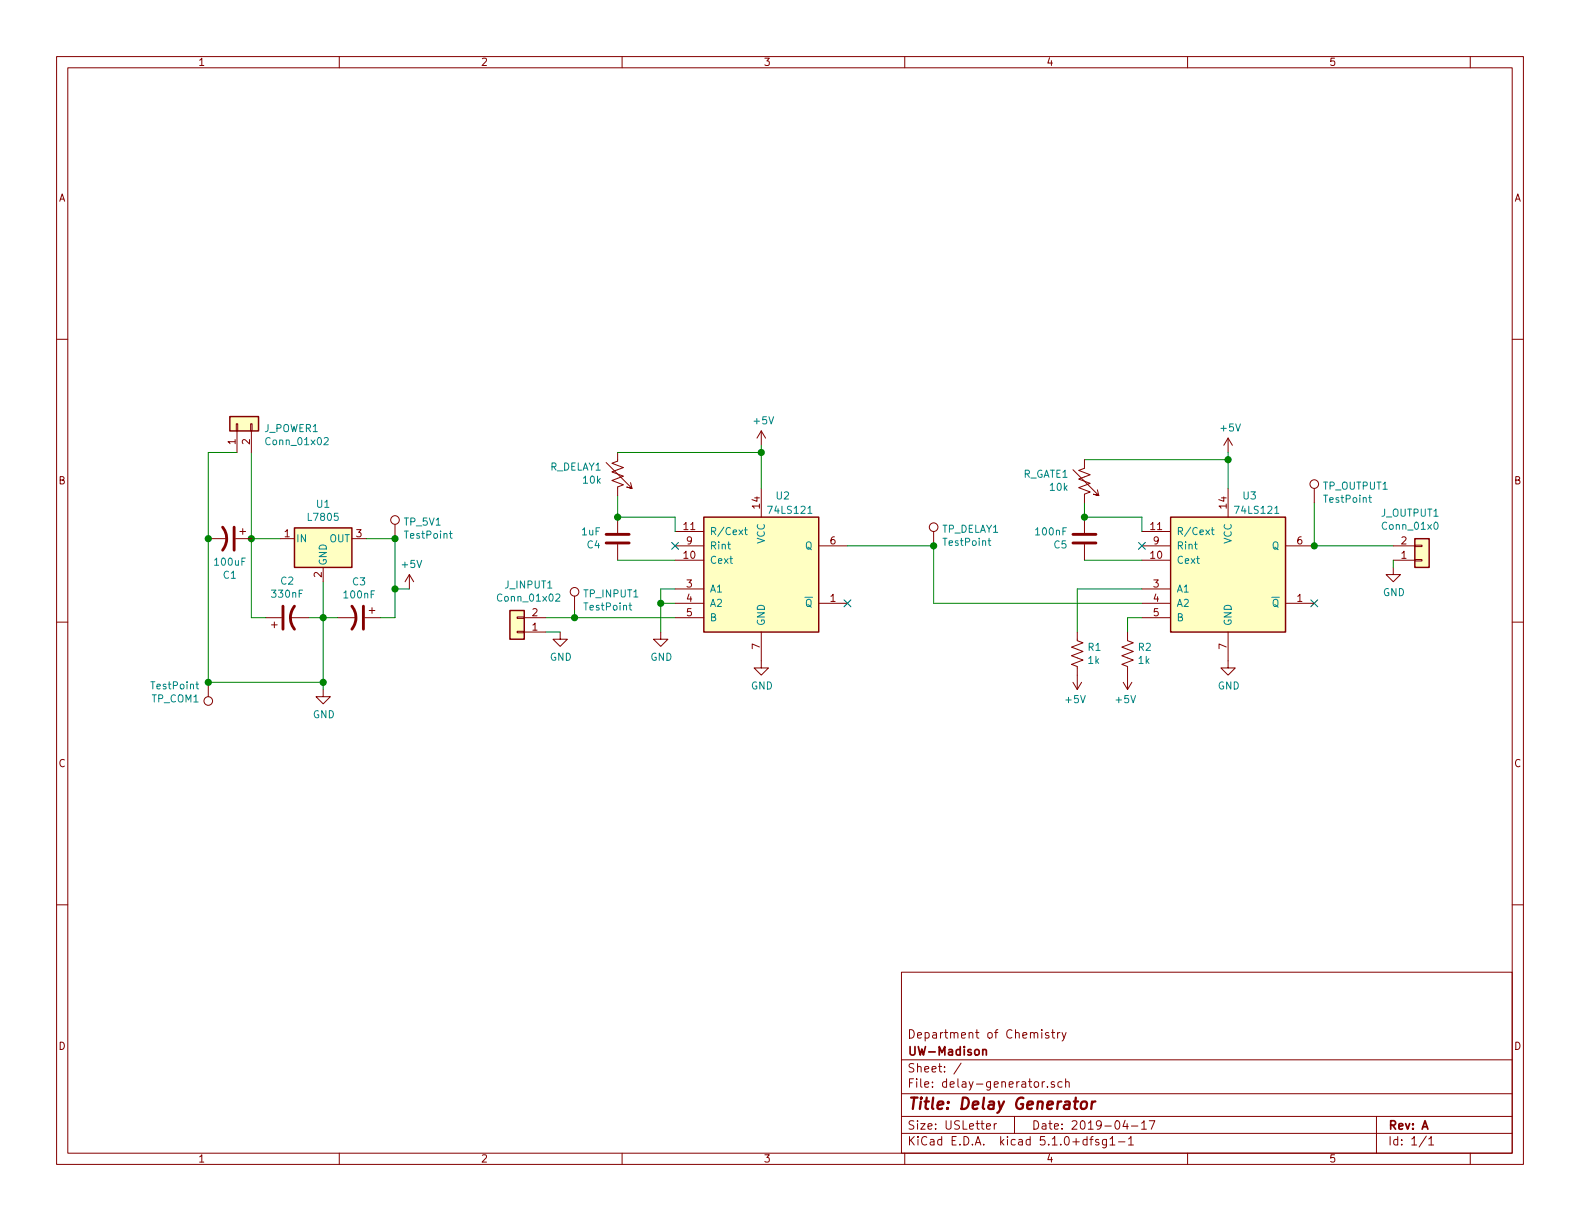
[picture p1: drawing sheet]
<svg xmlns="http://www.w3.org/2000/svg" width="279mm" height="216mm" viewBox="0 0 279 216" stroke-linecap="round" stroke-linejoin="round" font-family="sans-serif">
<g fill="none" stroke="#840000" stroke-width=".18">
<path d="M10 10h259.4v195.9h-259.4zM12 12h255.4v191.9h-255.4zM60 10v2M110 10v2M160 10v2M210 10v2M260 10v2M10 60h2M267.4 60h2M41.8 74.9h.2v1.3h-.2zM41.9 76.2v3.8M44.3 74.9h.3v1.3h-.3z"/>
<path d="M44.4 76.2v3.8M134.6 76.2v2.5M134.6 76.2l-.7 1.3M134.6 76.2l.8 1.3M217.2 77.5v2.5M217.2 77.5l-.8 1.2M217.2 77.5l.7 1.2M36.8 95.3h3.3M41.7 95.3h2.7M42.4 94h1M42.9 93.5v1M49.5 95.3h2.6"/>
<path d="M62.2 95.3h2.6M69.8 92.7v2.6M107.2 81.8l4.6 4.6-1.1-.3 1.1 .3-.3-1.1M109.2 80v1.5l-1 .4 2 .8-2 .7 2 .8-2 .8 2 .7-1 .4v1.5M109.2 91.4v2.8M109.2 96.3v2.8M119.4 99.1h5.1M119.4 94h5.1M119.4 96.5h5.1M134.6 86.4v5M144.8 96.5h5.1M165.1 94v2.5"/>
<path d="M189.7 83.1l4.6 4.5-1-.2 1 .2-.2-1M191.8 81.3v1.5l-1 .4 2 .7-2 .8 2 .8-2 .7 2 .8-1 .4v1.5M191.8 91.4v2.8M191.8 96.3v2.8M201.9 99.1h5.1M201.9 94h5.1M201.9 96.5h5.1M217.2 86.4v5M227.3 96.5h5.1M232.4 86.4v2.5M246.4 99.1h3.8M246.4 96.5h3.8"/>
<path d="M250.2 96.4h1.3v.2h-1.3zM250.2 98.9h1.3v.3h-1.3zM10 110h2M47 109.2h2.8M48 110.5h1M48.5 110v1M51.3 109.2h3.3M57.1 100.3v2.6M59.7 109.2h3.3M64.5 109.2h2.8M65.3 108h1M65.8 107.4v1.1"/>
<path d="M72.4 101.6l-.8 1.3M72.4 101.6v2.5M72.4 101.6l.8 1.3M91.4 109.1h1.3v.2h-1.3zM91.4 111.6h1.3v.3h-1.3zM92.7 109.2h3.8M92.7 111.8h3.8M99.1 111.8v1.2h1.2l-1.2 1.3-1.3-1.3h1.3M101.6 105.4v2.6M116.8 111.8v1.2h1.3l-1.3 1.3-1.2-1.3h1.2M119.4 109.2h5.1M119.4 106.7h5.1"/>
<path d="M119.4 104.1h5.1M134.6 111.8v6.3h1.3l-1.3 1.3-1.3-1.3h1.3M144.8 106.7h5.1M190.5 111.8v1.5l1 .4-2 .7 2 .8-2 .8 2 .7-2 .8 1 .4v4M199.4 111.8v1.5l1 .4-2 .7 2 .8-2 .8 2 .7-2 .8 1 .4v4M201.9 109.2h5.1M201.9 106.7h5.1M201.9 104.1h5.1M217.2 111.8v6.3h1.2l-1.2 1.3-1.3-1.3h1.3M227.3 106.7h5.1M246.4 100.3v1.3h1.2l-1.2 1.3-1.3-1.3h1.3M267.4 110h2"/>
<path d="M36.8 120.7v2.5M57.1 121.9v1.3h1.3l-1.3 1.3-1.2-1.3h1.2M189.7 120.7l.8 1.2M191.3 120.7l-.8 1.2M198.6 120.7l.8 1.2M200.2 120.7l-.8 1.2M10 160h2M267.4 160h2M159.4 171.9h108v32h-108zM159.4 197.4h108M159.4 193.4h108M159.4 187.4h108"/>
<path d="M170 188l-1.3 1.9M174.4 199.2l.8-.2-.1-.2-.4-.1-.3 .2 .1 .7h.6M175.8 198.7v1M176.2 198.7l-.3 .1-.1 .2M179.4 197.4v3M184.3 191.3v1M184.7 191.3l-.4 .2M185.2 192.1v.2M185.4 182.7a.37 .37 0 0 0-.5 .1v.2l.5 .1 .1 .2-.2 .3-.4-.1M186 182.6h.5M186.2 182.1v1.3l.3 .2M186.4 191.3h-.3l-.2 .2 .1 .2 .4 .1v.4h-.5"/>
<path d="M187 182.6v1M187.5 182.6l-.4 .1-.1 .2M187.8 191.3h-.4l-.3 .2v.6l.3 .2 .4-.1M187.8 182.6l.4 1M188.4 191.4l.2-.1h.4l.1 1M188.4 190.8v1.5M188.5 182.6l-.5 1.3-.2 .2M199 198.1l-.4 1.1h.9M199.3 198.7v1M200.1 199.1h1.1M201.9 198.6l.4-.4v1.5M201.9 199.7h.8"/>
<path d="M203.2 198.2h1l-.6 1.5M243.4 197.4v6.5M60 203.9v2M110 203.9v2M159.4 200.4h108M160 203.9v2M192.7 201.5h.6M193.3 201l-.4 .2v1.3M194.3 201.5h-.4l-.2 .2 .1 .2 .5 .1v.4h-.6M195.7 201.5v1.2l-.3 .3-.4-.1M195.7 201.5h-.5l-.3 .3 .1 .5 .2 .2 .5-.1M196.3 201.4l.4-.4v1.5"/>
<path d="M196.3 202.5h.9M197.8 201.9h1.1M199.6 201.4l.4-.4v1.5M199.6 202.5h.8M210 203.9v2M252.2 200.9l-1.2 1.9M252.7 201.4l.4-.4v1.5M252.7 202.5h.8M260 203.9v2"/>
<circle cx="69.8" cy="91.9" r=".76"/>
<circle cx="165.1" cy="93.2" r=".76"/>
<circle cx="232.4" cy="85.6" r=".76"/>
<circle cx="101.6" cy="104.6" r=".76"/>
<circle cx="36.8" cy="124" r=".76"/>
</g>
<path d="M191.3 194.9a.53 .53 0 0 1 .5-.2 .53 .53 0 0 1 .4 .4v.6a.54 .54 0 0 1-.6 .4 .54 .54 0 0 1-.5-.4zM193.1 194.8l-.1 1.3M193.7 194.8a.54 .54 0 0 0-.6 .3" fill="none" stroke="#840000" stroke-width=".41"/>
<path d="M173.8 185.7l.2-.1h.4v1M173.8 185.6v1" fill="none" stroke="#840000" stroke-width=".3"/>
<g fill="#ffffc2" stroke="#ffffc2" stroke-width=".18">
<path d="M52.1 93.3h10.1v7h-10.1z"/>
<path d="M90.2 108h2.5v5h-2.5z"/>
<path d="M124.5 91.4h20.3v20.4h-20.3z"/>
<path d="M207 91.4h20.3v20.4h-20.3z"/>
<path d="M250.2 95.3h2.5v5h-2.5z"/>
<path d="M40.6 73.7h5.1v2.5h-5.1z"/>
</g>
<path d="M40.6 73.7h5.1v2.5h-5.1zM52.1 93.3h10.1v7h-10.1zM124.5 91.4h20.3v20.4h-20.3zM207 91.4h20.3v20.4h-20.3zM250.2 95.3h2.5v5h-2.5zM90.2 108h2.5v5h-2.5z" fill="none" stroke="#840000" stroke-width=".25"/>
<path d="M39.4 93.2a3.3 3.3 0 0 1 0 4.1M41.4 93.2v4.1M107.2 94.5h4.1M107.2 96h4.1M189.7 94.5h4.1M189.7 96h4.1M50 107.2v4.1M52.1 107.2a3.3 3.3 0 0 0 0 4.1M62.2 107.2a3.3 3.3 0 0 1 0 4.1M64.3 107.2v4.1" fill="none" stroke="#840000" stroke-width=".51"/>
<g fill="none" stroke="#008400" stroke-width=".18">
<path d="M134.6 78.7v7.7M41.9 80h-5.1v40.7h20.3M44.4 95.3h5.1M44.4 80v29.2h2.6M64.8 95.3h5v13.9h-2.5M109.2 99.1h10.2M109.2 87.6v3.8h10.2v2.6M109.2 80h25.4M149.9 96.5h15.2v10.2h36.8M191.8 99.1h10.1M191.8 88.9v2.5h10.1v2.6M191.8 81.3h25.4"/>
<path d="M217.2 80v6.4M232.4 88.9v7.6h14M246.4 99.1v1.2M54.6 109.2h5.1M57.1 102.9v19M69.8 104.1h2.6M96.5 109.2h22.9M96.5 111.8h2.6M101.6 108v1.2M116.8 106.7h2.6M119.4 104.1h-2.6v7.7M201.9 109.2h-2.5v2.6"/>
<path d="M201.9 104.1h-11.4v7.7"/>
</g>
<g fill="#008400" stroke="#008400" stroke-width=".25">
<circle cx="57.2" cy="109.2" r=".51"/>
<circle cx="44.5" cy="95.3" r=".51"/>
<circle cx="69.9" cy="104.1" r=".51"/>
<circle cx="57.2" cy="120.7" r=".51"/>
<circle cx="116.8" cy="106.7" r=".51"/>
<circle cx="134.6" cy="80" r=".51"/>
<circle cx="217.2" cy="81.3" r=".51"/>
<circle cx="69.9" cy="95.3" r=".51"/>
<circle cx="36.8" cy="120.7" r=".51"/>
<circle cx="101.6" cy="109.2" r=".51"/>
<circle cx="165.1" cy="96.5" r=".51"/>
<circle cx="232.4" cy="96.5" r=".51"/>
<circle cx="36.8" cy="95.3" r=".51"/>
<circle cx="109.2" cy="91.4" r=".51"/>
<circle cx="191.8" cy="91.4" r=".51"/>
</g>
<g fill="none" stroke="#008484" stroke-width=".18">
<path d="M57.3 77.5l.5-.1 .2 .3v.2l-.7 .7h.7M79.5 94.3h.5M79.7 93.9v1.1l.3 .2M131.6 93.7h.5M131.8 93.3v1.1l.3 .1M142.9 90.8h.7M174.7 95.6h.5M174.9 95.2v1.1l.3 .1M214.2 93.7h.5M214.4 93.3v1.1l.3 .1M225.4 90.8h.7M242 88h.5"/>
<path d="M242.2 87.6v1l.3 .2M253.7 92.5l.2-.2a.67 .67 0 0 1 .4 .7 .67 .67 0 0 1-.4 .6l-.3-.2v-.3zM98.3 105.2l.5-.2 .2 .4v.2l-.8 .7h.8M111.2 107h.5M111.4 106.6v1.1l.3 .2M34.6 121h.5M34.8 120.5v1.1l.3 .2"/>
</g>
<path d="M118.8 95.9l1.2 1.2M120 95.9l-1.2 1.2M201.3 95.9l1.2 1.2M202.5 95.9l-1.2 1.2M149.3 106.1l1.2 1.2M150.5 106.1l-1.2 1.2M231.8 106.1l1.2 1.2M233 106.1l-1.2 1.2" fill="none" stroke="#000084" stroke-width=".18"/>
<text font-size="2.8" fill="#840000" x="160.4" y="196.2">Title: Delay Generator</text>
<g font-size="2.1" fill="#840000">
<text x="160.4" y="183.6">Department of Chemistry</text>
<text x="160.4" y="189.6">Sheet: /</text>
<text x="160.4" y="186.6">UW-Madison</text>
<text x="160.4" y="192.3">File: delay-generator.sch</text>
<text x="160.4" y="202.5">KiCad E.D.A. kicad 5.1.0+dfsg1-1</text>
<text x="160.4" y="199.7">Size: USLetter</text>
<text x="182.4" y="199.7">Date: 2019-04-17</text>
<text x="245.4" y="199.7">Rev: A</text>
<text x="245.4" y="202.5">Id: 1/1</text>
</g>
<g font-size="1.8" fill="#840000">
<text x="35" y="11.6">1</text>
<text x="85" y="11.6">2</text>
<text x="135" y="11.6">3</text>
<text x="185" y="11.6">4</text>
<text x="235" y="11.6">5</text>
<text x="10.4" y="35.6">A</text>
<text x="267.8" y="35.6">A</text>
<text x="41.7" y="78.6" transform="rotate(-90 41.7 78.6)">1</text>
<text x="44.2" y="78.6" transform="rotate(-90 44.2 78.6)">2</text>
<text x="10.4" y="85.6">B</text>
<text x="134.4" y="89.9" transform="rotate(-90 134.4 89.9)">14</text>
<text x="216.9" y="89.9" transform="rotate(-90 216.9 89.9)">14</text>
<text x="267.8" y="85.6">B</text>
<text x="50.3" y="95">1</text>
<text x="63" y="95">3</text>
<text x="121" y="93.7">11</text>
<text x="203.5" y="93.7">11</text>
<text x="121" y="98.8">10</text>
<text x="121.4" y="96.3">9</text>
<text x="146.8" y="96.3">6</text>
<text x="203.5" y="98.8">10</text>
<text x="204" y="96.3">9</text>
<text x="229.4" y="96.3">6</text>
<text x="247.8" y="98.8">1</text>
<text x="247.8" y="96.3">2</text>
<text x="56.9" y="102.1" transform="rotate(-90 56.9 102.1)">2</text>
<text x="121.4" y="103.9">3</text>
<text x="121.4" y="106.4">4</text>
<text x="146.8" y="106.4">1</text>
<text x="204" y="103.9">3</text>
<text x="204" y="106.4">4</text>
<text x="229.4" y="106.4">1</text>
<text x="94.1" y="111.5">1</text>
<text x="94.1" y="109">2</text>
<text x="121.4" y="109">5</text>
<text x="204" y="109">5</text>
<text x="134.4" y="114.8" transform="rotate(-90 134.4 114.8)">7</text>
<text x="216.9" y="114.8" transform="rotate(-90 216.9 114.8)">7</text>
<text x="10.4" y="135.6">C</text>
<text x="267.8" y="135.6">C</text>
<text x="10.4" y="185.6">D</text>
<text x="267.8" y="185.6">D</text>
<text x="35" y="205.5">1</text>
<text x="85" y="205.5">2</text>
<text x="135" y="205.5">3</text>
<text x="185" y="205.5">4</text>
<text x="235" y="205.5">5</text>
</g>
<g font-size="1.8" fill="#008484">
<text x="46.8" y="76.4">J_POWER1</text>
<text x="133.4" y="75">+5V</text>
<text x="216" y="76.3">+5V</text>
<text x="47.3" y="78.7">Conn_01x02</text>
<text x="97.2" y="83.2">R_DELAY1</text>
<text x="56" y="89.8">U1</text>
<text x="103.2" y="85.5">10k</text>
<text x="137.3" y="88.3">U2</text>
<text x="180.9" y="84.5">R_GATE1</text>
<text x="185.8" y="86.8">10k</text>
<text x="219.9" y="88.3">U3</text>
<text x="234" y="86.6">TP_OUTPUT1</text>
<text x="234.3" y="88.9">TestPoint</text>
<text x="52.3" y="95.9">IN</text>
<text x="54.7" y="92.1">L7805</text>
<text x="58.2" y="95.9">OUT</text>
<text x="71.6" y="92.9">TP_5V1</text>
<text x="71.7" y="95.2">TestPoint</text>
<text x="102.9" y="94.7">1uF</text>
<text x="125.5" y="94.6">R/Cext</text>
<text x="136.1" y="90.9">74LS121</text>
<text x="166.5" y="94.2">TP_DELAY1</text>
<text x="183.3" y="94.7">100nF</text>
<text x="208" y="94.6">R/Cext</text>
<text x="218.7" y="90.9">74LS121</text>
<text x="244.3" y="91.4">J_OUTPUT1</text>
<text x="244.7" y="93.7">Conn_01x0</text>
<text x="38.1" y="100">100uF</text>
<text x="57.8" y="100.1" transform="rotate(-90 57.8 100.1)">GND</text>
<text x="71.2" y="100.4">+5V</text>
<text x="103.9" y="97">C4</text>
<text x="125.5" y="99.7">Cext</text>
<text x="125.5" y="97.2">Rint</text>
<text x="135.3" y="96.2" transform="rotate(-90 135.3 96.2)">VCC</text>
<text x="142.4" y="97.2">Q</text>
<text x="167" y="96.5">TestPoint</text>
<text x="186.4" y="97">C5</text>
<text x="208" y="99.7">Cext</text>
<text x="208" y="97.2">Rint</text>
<text x="217.8" y="96.2" transform="rotate(-90 217.8 96.2)">VCC</text>
<text x="224.9" y="97.2">Q</text>
<text x="39.5" y="102.3">C1</text>
<text x="48.2" y="105.7">330nF</text>
<text x="49.7" y="103.4">C2</text>
<text x="61" y="105.8">100nF</text>
<text x="62.4" y="103.5">C3</text>
<text x="88.3" y="106.4">Conn_01x02</text>
<text x="89.4" y="104.1">J_INPUT1</text>
<text x="103.4" y="105.6">TP_INPUT1</text>
<text x="103.5" y="107.9">TestPoint</text>
<text x="125.5" y="104.8">A1</text>
<text x="125.5" y="107.3">A2</text>
<text x="142.4" y="107.3">Q</text>
<text x="208" y="104.8">A1</text>
<text x="208" y="107.3">A2</text>
<text x="224.9" y="107.3">Q</text>
<text x="244.6" y="105.4">GND</text>
<text x="125.5" y="109.9">B</text>
<text x="135.3" y="110.7" transform="rotate(-90 135.3 110.7)">GND</text>
<text x="208" y="109.9">B</text>
<text x="217.8" y="110.7" transform="rotate(-90 217.8 110.7)">GND</text>
<text x="97.2" y="116.8">GND</text>
<text x="115" y="116.8">GND</text>
<text x="192.4" y="115.1">R1</text>
<text x="192.5" y="117.4">1k</text>
<text x="201.3" y="115.1">R2</text>
<text x="201.3" y="117.4">1k</text>
<text x="26.9" y="124.2">TP_COM1</text>
<text x="26.9" y="121.9">TestPoint</text>
<text x="132.8" y="121.9">GND</text>
<text x="188.5" y="124.3">+5V</text>
<text x="197.4" y="124.3">+5V</text>
<text x="215.3" y="121.9">GND</text>
<text x="55.3" y="127">GND</text>
</g>
</svg>
